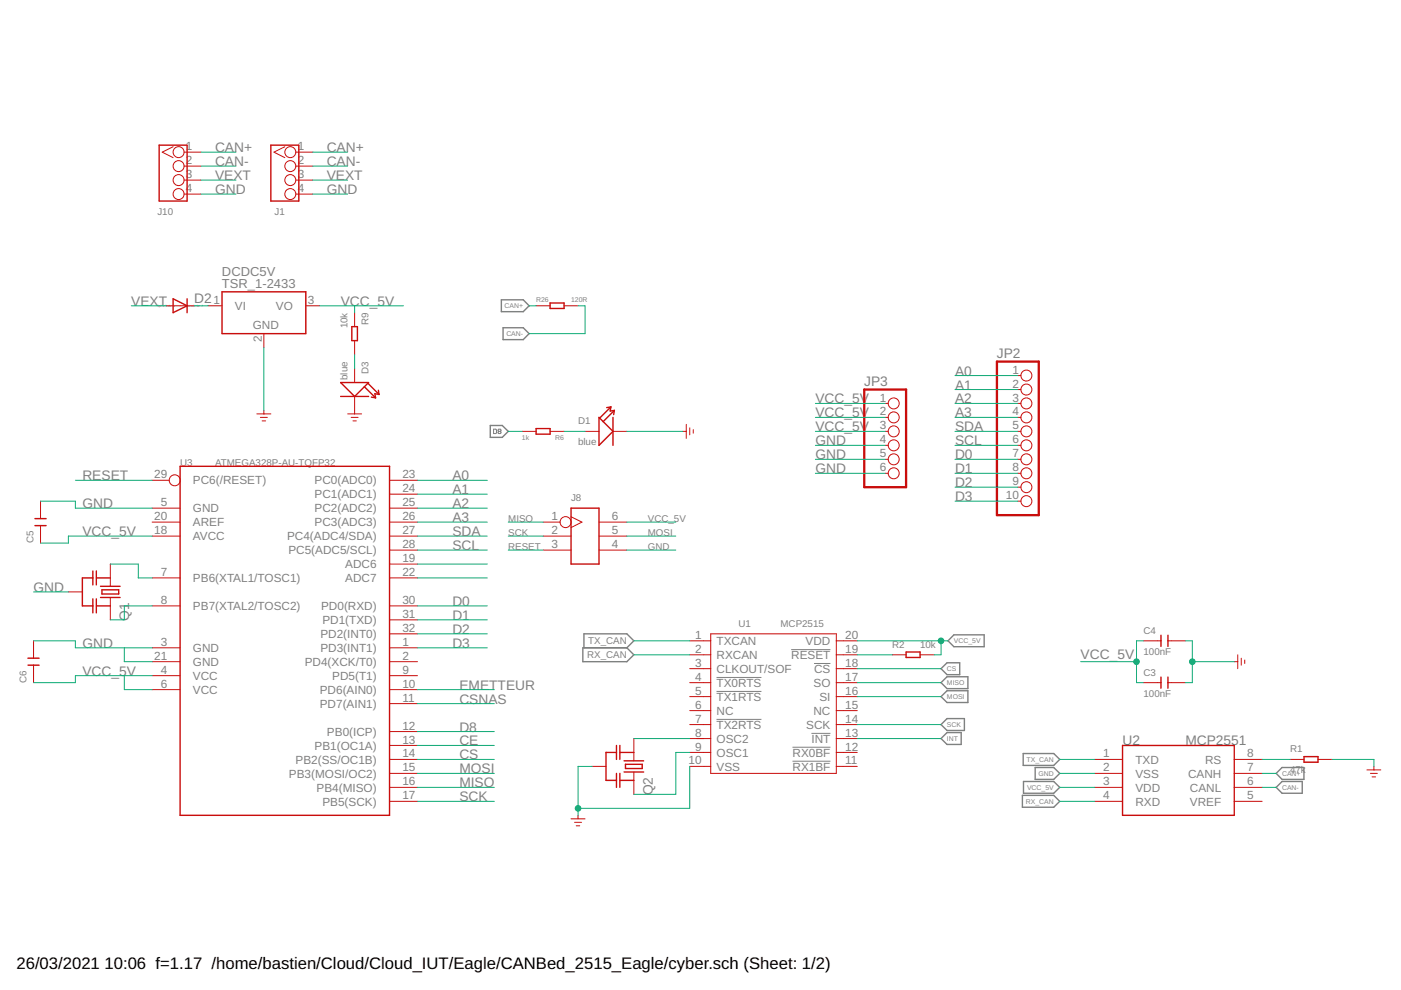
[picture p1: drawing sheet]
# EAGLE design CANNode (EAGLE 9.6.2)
DESCRIPTION: microOBD 200 OBD-II Module; HW_REV: 1.4; PCB_REV: C; PCB_SPEC1: Layer Count: 4; PCB_SPEC2: Size: 1.3" x 0.59"; PCB_SPEC3: Finish Thickness: 0.049" - 0.052"; PCB_SPEC4: Copper Weight: 1oz; TITLE: STM1120

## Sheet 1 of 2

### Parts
C3  100nF  CAP-0805  [C0805]
C4  100nF  CAP-0805  [C0805]
C5  CAP-0805  [C0805]
C6  CAP-0805  [C0805]
D1  blue  LED-0805  [LED-0805]
D2  DIODE-SOD323-W  [SOD323-W]
D3  blue  LED-0805  [LED-0805]
DCDC5V  TSR_1-2433  [TSR-1]
J1  320110033  GROVE-CONNECTOR-DIP-2.0  [HW4-2.0]
J8  HEADER-2X3P-2.54  [H2X3-2.54]
J10  320110033  GROVE-CONNECTOR-DIP-2.0  [HW4-2.0]
JP2  PINHD-1X10  [1X10]
JP3  PINHD-1X6  [1X06]
Q1  RESONATOR-MURATACST_CE  [RESONATOR_MURATA2]
Q2  RESONATOR-MURATACST_CE  [RESONATOR_MURATA2]
R1  47k  RES-0805  [R0805]
R2  10k  RES-0603  [R0603]
R6  1k  RES-0805  [R0805]
R9  10k  RES-0805  [R0805]
R26  120R  RES-0805  [R0805]
U1  MCP2515  MCP2515'ST'  [TSSOP20-0.65-6.5X4.4MM]
U2  MCP2551  MCP2551-SOIC8  [SOIC8-6.0]
U3  ATMEGA328P-AU-TQFP32  MCU-ATMEGA328P-AU(TQFP32)  [TQFP32-0.8-7X7MM]

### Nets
A0: JP2.1 U3.23(PC0(ADC0))
A1: JP2.2 U3.24(PC1(ADC1))
A2: JP2.3 U3.25(PC2(ADC2))
A3: JP2.4 U3.26(PC3(ADC3))
CAN+: J1.1 J10.1 R26.1 U2.7(CANH)
CAN-: J1.2 J10.2 R26.2 U2.6(CANL)
CE: U3.13(PB1(OC1A))
CS: U1.18(!CS) U3.14(PB2(SS/OC1B))
CSNAS: U3.11(PD7(AIN1))
D0: JP2.7 U3.30(PD0(RXD))
D1: JP2.8 U3.31(PD1(TXD))
D2: JP2.9 U3.32(PD2(INT0))
D3: JP2.10 U3.1(PD3(INT1))
D8: R6.2 U3.12(PB0(ICP))
EMETTEUR: U3.10(PD6(AIN0))
GND: C3.2 C4.2 C5.2 C6.2 D1.- D3.- DCDC5V.2(GND) J1.4 J8.4 J10.4 JP3.4 JP3.5 JP3.6 Q1.2 Q2.2 R1.2 U1.10(VSS) U2.2(VSS) U3.3(GND) U3.5(GND) U3.21(GND) ; supply symbol labelled GND_POWER
INT: U1.13(!INT)
MISO: J8.1 U1.17(SO) U3.16(PB4(MISO))
MOSI: J8.5 U1.16(SI) U3.15(PB3(MOSI/OC2))
N$1: Q1.1 U3.7(PB6(XTAL1/TOSC1))
N$2: Q1.3 U3.8(PB7(XTAL2/TOSC2))
N$3: D3.+ R9.2
N$8: D1.+ R6.1
N$11: U3.19(ADC6)
N$12: U3.22(ADC7)
N$16: Q2.1 U1.8(OSC2)
N$17: Q2.3 U1.9(OSC1)
N$20: R1.1 U2.8(RS)
RESET: J8.3 U3.29(PC6(/RESET))
RST_N: R2.1 U1.19(!RESET)
RX_CAN: U1.2(RXCAN) U2.4(RXD)
SCK: J8.2 U1.14(SCK) U3.17(PB5(SCK))
SCL: JP2.6 U3.28(PC5(ADC5/SCL))
SDA: JP2.5 U3.27(PC4(ADC4/SDA))
TX_CAN: U1.1(TXCAN) U2.1(TXD)
VCC_5V: C3.1 C4.1 C5.1 C6.1 DCDC5V.3(VO) J8.6 JP3.1 JP3.2 JP3.3 R2.2 R9.1 U1.20(VDD) U2.3(VDD) U3.4(VCC) U3.6(VCC) U3.18(AVCC)
VEXT: D2.A J1.3 J10.3
VI: D2.C DCDC5V.1(VI)
Unconnected: U1.3(CLKOUT/SOF) U1.4(!TX0RTS) U1.5(!TX1RTS) U1.6(NC) U1.7(!TX2RTS) U1.11(!RX1BF) U1.12(!RX0BF) U1.15(NC) U2.5(VREF) U3.2(PD4(XCK/T0)) U3.9(PD5(T1)) U3.20(AREF)

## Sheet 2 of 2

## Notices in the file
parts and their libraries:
m-pad-2.1: License : GNU General Public License version 2 (see bottom)
